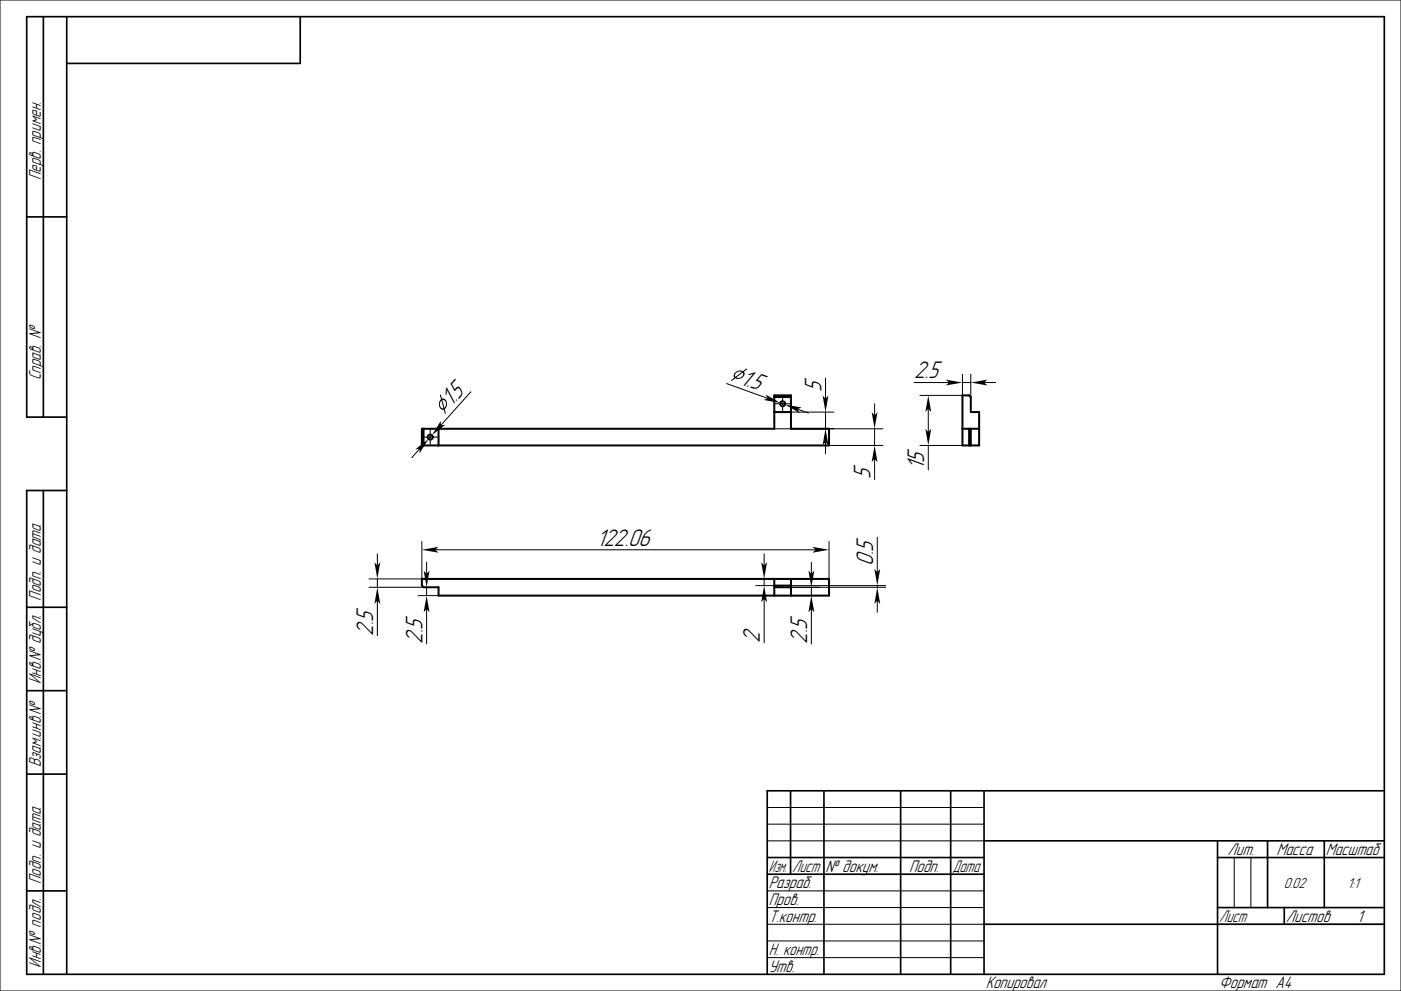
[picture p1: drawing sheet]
<svg xmlns="http://www.w3.org/2000/svg" width="420mm" height="297mm" viewBox="0 0 420 297" stroke-linecap="round" stroke-linejoin="round" font-family="sans-serif">
<g fill="none" stroke="#000" stroke-width=".3">
<path d="M0 0h420v297h-420zM141.2 117.4l-9.1 10.1M217.8 114.9l12.4 4.5M234.6 118.6v1.5M247.5 113.3v6.2M274 114.7h10.5M288.5 114.7h2.5M288.5 112.2v6.3h-12.7M291 112.2v6.8M295 114.7h3.5M125.8 134.5l-2.3 2.6M126.6 131h1.5"/>
<path d="M128.7 131h.6M129 128.6v1.5M129 130.7v.6M129 131.9v1.5M129.5 130.4l-1 1.2M129.9 131h1.5M232.1 128.5h32.6M232.2 121h1.5M233.9 120.7l1.4 .6M234.3 121h.6M234.6 120.7v.6M234.6 121.9v1.5"/>
<path d="M235.5 121h1.5M237.1 123.5h12.9M239.1 122.6l3.3 1.2M247.5 123.5v5M247.5 132.5v3.5M248.5 133.5h16.2M262.2 121v3.5M262.2 128.5v5M262.2 137.5v6.2M275.8 133.5h12.7M278.3 122.5v7M278.3 133.5v7.3"/>
<path d="M110.6 176h16.4M113.1 166v3.5M113.1 173.5v2.5M125.4 178.5h6.1M126.5 162.3v11.2h-15.9M127.9 168.5v3.5M127.9 176v2.5M130.5 164.8h114M226.6 173.5h5.5M226.6 175.5h5.5M229.1 166v3.5M229.1 173.5v2"/>
<path d="M229.1 179.5v13.1M237.1 176h28.4M237.1 178.5h8.6M237.1 175.5h28.4M243.2 168.5v3.5M243.2 176v2.5M248.5 162.3v11.2M263 161v10.5M263 175.5v.5M113.1 180v10.5M127.9 182.5v10.5M243.2 182.5v10.5"/>
<path d="M263 180v3.5M230 252h65M230 242h65M230 247h65M370 257v15M375 257v15M230 277h65M230 267h65M230 272h65M365 277h50M230 282h65M230 287h65"/>
</g>
<g fill="none" stroke="#000" stroke-width=".5">
<path d="M13 5v120M20 5v287M90 5v14h-70M8 65h12M20 125h-12v-120h407v287h-407v-145h12M13 147v145M8 182h12M8 207h12M8 232h12M237 237v25M247 237v55M270 237v55"/>
<path d="M285 237v55M295 237v55M415 237h-185v55M230 257h65M295 252h120M365 257h50M365 252v40M380 252v20M397 252v20M8 267h12M230 262h65M295 277h120"/>
<path d="M365 272h50M385 272v5"/>
</g>
<g fill="none" stroke="#000" stroke-width=".6">
<path d="M232.1 119h5M288.5 118.5h2l.5 .5v4.5h2.5v10h-5zM126.5 128.5h105.6v-10h5v10h11.4v5h-122zM127 128.5v5M131.5 128.5v5M232.1 123.5h5M288.5 128.5h5M290.5 128.5v5M291 128.5v5M126.5 173.5h122v5h-117v-2.5h-4.5l-.5-.5zM232.1 173.5v5M232.1 176h5"/>
<path d="M232.1 175.5h5M237.1 173.5v5"/>
<circle cx="129" cy="131" r=".75"/>
<circle cx="234.6" cy="121" r=".75"/>
</g>
<g fill="#000">
<path d="M220.4 111.7l1.1-.6 1.2 .1 1-.7 .3 .1-1 .8 .2 .9-.6 .8-1.1 .5-1.1-.2-1.2 .7v-.2l1-.7-.3-.8zM220.7 113.1l.7 .2 .9-.3 .5-.7-.1-.6zM220.7 111.8l-.4 .6 .2 .5 1.9-1.4-.9-.1z" fill-rule="evenodd"/>
<path d="M229.5 118.2l4.4 2.5-5-.8 1.3-.5z" fill-rule="evenodd"/>
<path d="M246.6 118.5l.9 1 .9-1-.9 5z" fill-rule="evenodd"/>
<path d="M283.5 113.8l5 .9-5 .8 1-.8z" fill-rule="evenodd"/>
<path d="M291 114.7l5-.9-1 .9 1 .8z" fill-rule="evenodd"/>
<path d="M124.5 134.7l4-3.1-2.7 4.3v-1.4z" fill-rule="evenodd"/>
<path d="M132.2 126.1l-.1 1.4 1.4-.2-4 3.1z" fill-rule="evenodd"/>
<path d="M132 118.3h.2l.3 1.2 .9 .1 .5 .9v1.2l-.6 .9 .3 1.2-.1 .2-.4-1.2-.9-.2-.5-.8-.1-1.2 .6-.9zM132.6 119.9l.6 2.3 .4-.7v-.9l-.4-.6zM132.2 120.1l-.3 .7v.8l.4 .7 .6 .1z" fill-rule="evenodd"/>
<path d="M235.3 121.3l5 .8-1.2 .5 .6 1.2z" fill-rule="evenodd"/>
<path d="M247.5 128.5l.9 5-.9-1-.9 1z" fill-rule="evenodd"/>
<path d="M261.3 123.5l.9 1 .9-1-.9 5z" fill-rule="evenodd"/>
<path d="M262.2 133.5l.9 5-.9-1-.9 1z" fill-rule="evenodd"/>
<path d="M277.4 128.5l.9 1 .9-1-.9 5z" fill-rule="evenodd"/>
<path d="M278.3 118.5l.9 5-.9-1-.9 1z" fill-rule="evenodd"/>
<path d="M112.2 168.5l.9 1 .9-1-.9 5z" fill-rule="evenodd"/>
<path d="M127 171l.9 1 .9-1-.9 5z" fill-rule="evenodd"/>
<path d="M126.5 164.8l5-.9-1 .9 1 .8z" fill-rule="evenodd"/>
<path d="M228.2 168.5l.9 1 .9-1-.9 5z" fill-rule="evenodd"/>
<path d="M242.4 171l.8 1 .9-1-.9 5z" fill-rule="evenodd"/>
<path d="M243.5 163.9l5 .9-5 .8 1-.8z" fill-rule="evenodd"/>
<path d="M262.1 170.5l.9 1 .9-1-.9 5z" fill-rule="evenodd"/>
<path d="M113.1 176l.9 5-.9-1-.9 1z" fill-rule="evenodd"/>
<path d="M127.9 178.5l.9 5-.9-1-.9 1z" fill-rule="evenodd"/>
<path d="M229.1 175.5l.9 5-.9-1-.9 1z" fill-rule="evenodd"/>
<path d="M243.2 178.5l.9 5-.9-1-.8 1z" fill-rule="evenodd"/>
<path d="M263 176l.9 5-.9-1-.9 1z" fill-rule="evenodd"/>
</g>
<g font-size="6.7">
<text x="274" y="113.4">2.5</text>
<text x="221.6" y="115" transform="rotate(20 221.6 115)">1.5</text>
<text x="246.2" y="117.5" transform="rotate(-90 246.2 117.5)">5</text>
<text x="135.3" y="122.1" transform="rotate(-48 135.3 122.1)">1.5</text>
<text x="260.9" y="143.7" transform="rotate(-90 260.9 143.7)">5</text>
<text x="277" y="140.8" transform="rotate(-90 277 140.8)">15</text>
<text x="178.8" y="163.5">122.06</text>
<text x="261.8" y="169.5" transform="rotate(-90 261.8 169.5)">0.5</text>
<text x="111.9" y="190.5" transform="rotate(-90 111.9 190.5)">2.5</text>
<text x="126.6" y="193" transform="rotate(-90 126.6 193)">2.5</text>
<text x="227.8" y="192.6" transform="rotate(-90 227.8 192.6)">2</text>
<text x="242" y="193" transform="rotate(-90 242 193)">2.5</text>
</g>
<g font-size="4.7">
<text x="12.2" y="54" transform="rotate(-90 12.2 54)">Перв. примен.</text>
<text x="12.2" y="114" transform="rotate(-90 12.2 114)">Справ. №</text>
<text x="12.2" y="180" transform="rotate(-90 12.2 180)">Подп. и дата</text>
<text x="12.2" y="205" transform="rotate(-90 12.2 205)">Инв.№ дубл.</text>
<text x="12.2" y="230" transform="rotate(-90 12.2 230)">Взам.инв.№</text>
<text x="368" y="256.2">Лит.</text>
<text x="382.7" y="256.2">Масса</text>
<text x="397.5" y="256.2">Масштаб</text>
<text x="230.5" y="261.3">Изм.</text>
<text x="237.5" y="261.3">Лист</text>
<text x="247.5" y="261.3">№ докум.</text>
<text x="272.5" y="261.3">Подп.</text>
<text x="285.5" y="261.3">Дата</text>
<text x="12.2" y="265" transform="rotate(-90 12.2 265)">Подп. и дата</text>
<text x="230.5" y="266.3">Разраб.</text>
<text x="230.5" y="271.3">Пров.</text>
<text x="230.5" y="276.3">Т.контр.</text>
<text x="365.5" y="276.2">Лист</text>
<text x="385.5" y="276.2">Листов</text>
<text x="406.8" y="276.3">1</text>
<text x="230.5" y="286.3">Н. контр.</text>
<text x="12.2" y="290" transform="rotate(-90 12.2 290)">Инв.№ подл.</text>
<text x="230.5" y="291.3">Утв.</text>
<text x="295.5" y="296.3">Копировал</text>
<text x="365.5" y="296.3">Формат A4</text>
</g>
<g font-size="4">
<text x="384.9" y="266">0.02</text>
<text x="404" y="266">1:1</text>
</g>
</svg>
